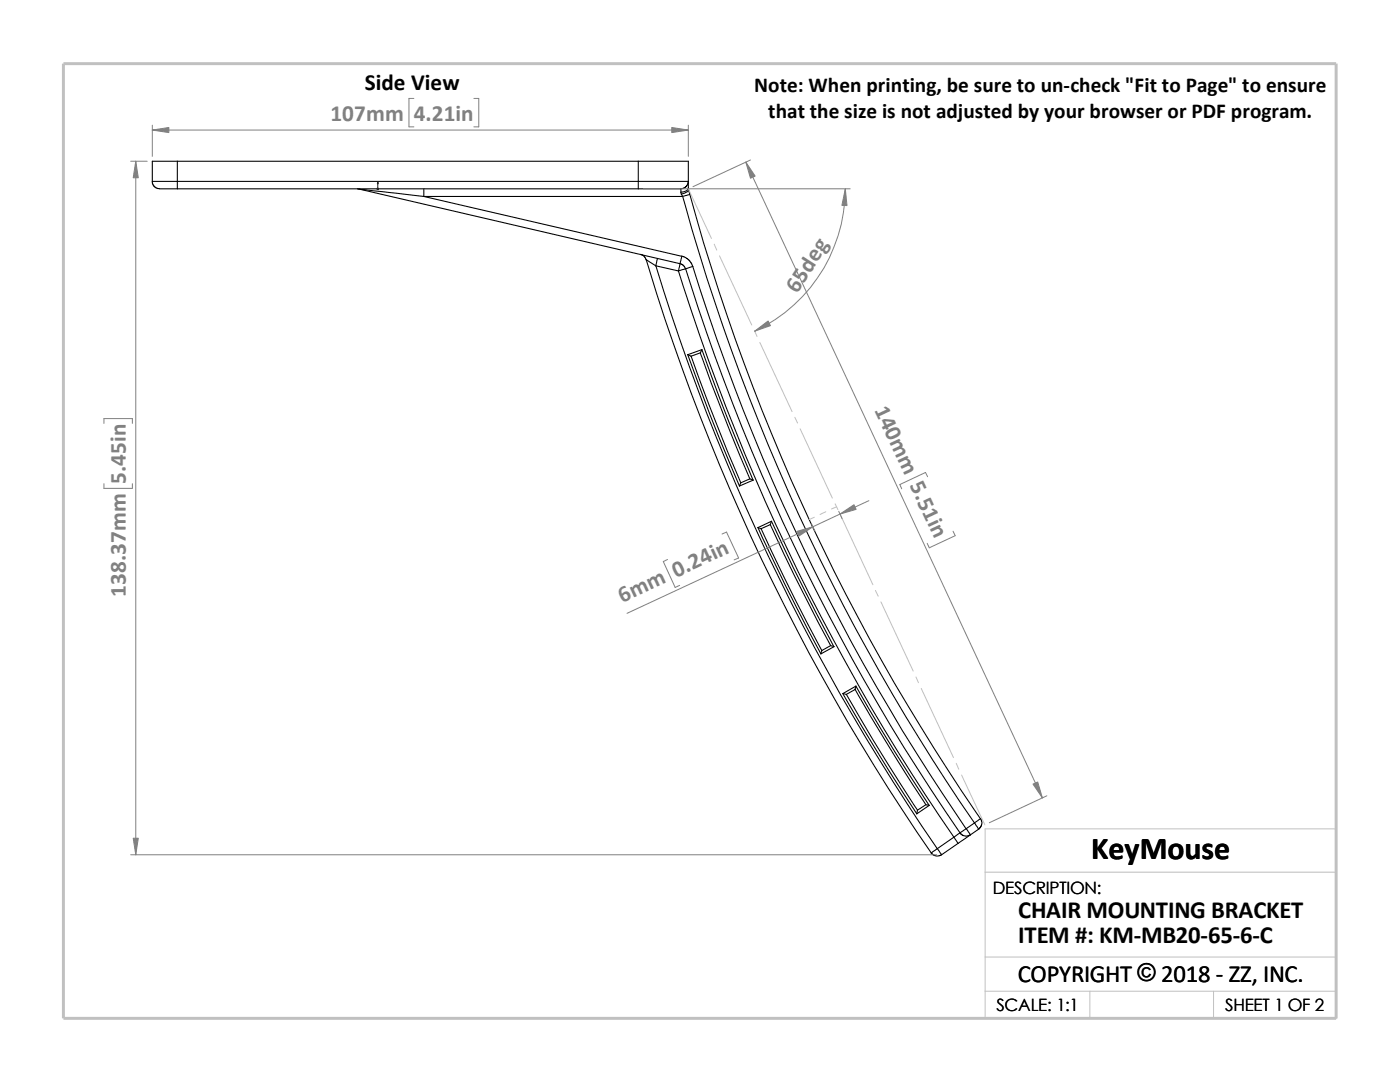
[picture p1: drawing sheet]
<svg xmlns="http://www.w3.org/2000/svg" width="279mm" height="216mm" viewBox="0 0 279 216" stroke-linecap="round" stroke-linejoin="round" font-family="sans-serif">
<g fill="none" stroke="#c0c0c0" stroke-width=".2">
<path d="M137.4 37.7l4.6 9.9M142.5 48.7l.5 1.2M143.6 51.1l6.4 13.8M150.6 66l.5 1.1M151.6 68.3l6.5 13.8M158.6 83.3l.6 1.1M159.7 85.6l6.4 13.8M162.5 103.2l-1 .5M164.8 102.1l-1.1 .6M166.7 100.5l.5 1.2M167 101.1l-1.1 .5M167.8 102.8l6.4 13.9"/>
<path d="M174.7 117.8l.6 1.2M175.8 120.1l6.4 13.8M182.8 135.1l.5 1.1M183.9 137.4l6.4 13.8M190.8 152.3l.5 1.2M191.9 154.6l4.7 10M196.6 174h70.1M196.6 191h70.1M196.6 197.8h70.1M217.5 197.8v5.4M242.2 197.8v5.4M26.8 203.2h239.9v-37.8h-70.1v37.8"/>
</g>
<path d="M12.7 12.7h254v190.5h-254z" fill="none" stroke="#c0c0c0" stroke-width=".59"/>
<g fill="none" stroke="#000" stroke-width=".21">
<path d="M30.4 36.2h5M30.4 36.2v.3l.3 .6 .8 .5 3.9 .1M35.4 36.2v1.5M35.4 32.2h-5v4M35.4 32.2v4M35.4 36.2h92M35.4 32.2h92M35.4 37.7h92M71.3 37.7h.3M71.6 37.7l64.1 14.9M71.6 37.7l13 1.5M84.6 37.7v1.5"/>
<path d="M84.6 39.2l51.5 11.9-.4 1.5M84.6 39.2h51.6M127.4 37.7h8.5v.7M127.4 32.2v4M127.4 36.2v1.5M127.4 36.2h10M127.4 32.2h10v4M135.9 38.4l.1 .3M136 38.7l.2 .5M136.2 39.2a411.3 411.3 0 0 0 58.3 125M137.4 37.5v.4M137.4 36.2l-.2 .7-.4 .4-.6 .3h-.3"/>
<path d="M137.4 37.5a1.3 1.3 0 0 1-1.5 .9M137.4 36.2v1.3M137.4 37.9l.3 .9M137.4 37.9a1.89 1.89 0 0 1-1.4 .8M137.7 38.8a409.9 409.9 0 0 0 58 124.6M137.7 38.8l-1.5 .4M127.8 50.8l.7 .3 .5 .8 1.9 1.1M128.9 51.8a421.4 421.4 0 0 0 56.9 118.4M130.9 53l4.5 1.1M130.9 53a424.1 424.1 0 0 0 56.1 116.3M131.2 51.6l-.3 1.4M135.4 54a418.2 418.2 0 0 0 55 113"/>
<path d="M135.7 52.6l.6 .3 .5 .7M135.7 52.6l-.3 1.5M136.1 51.1l1.2 .6 .7 .9 .3 .6M136.8 53.6a416.7 416.7 0 0 0 54.8 112.6M138.3 53.2a414.8 414.8 0 0 0 54.5 112.2M138.3 53.2l-2.9 .9M137.2 70.7l.8 2.2a357 357 0 0 0 9.6 24.1M137.9 71.1l3.6 9.6 6.3 15.6M139.7 70.4l6 15.6 3.9 9.5M140.1 69.8l-.3 .6-1.9 .7M140.1 69.8a393.9 393.9 0 0 0 10.2 26M140.1 69.8l-2.9 1 .7 .3"/>
<path d="M149.6 95.5l.7 .3-2.7 1.2M149.6 95.5l-1.8 .9-.2 .6M151.3 105.2l5.4 11.5 7.1 13.8M151.9 105.5l6.7 13.9 5.4 10.4M153.7 104.6l5 10.5 7.1 13.7M154 104l-.3 .7-1.8 .8M154 104l4.3 9.3 8.1 15.7M154 104l-2.7 1.3 .6 .2M165.8 128.8l.7 .2-2.7 1.5M165.8 128.8l-1.8 1-.2 .7M168.2 138.4l9.1 15.3 5.7 8.7M168.9 138.6l5.2 8.8 9 14.2"/>
<path d="M170.6 137.5l8.6 14.4 5.6 8.7M170.8 136.9l7.8 13.2 6.8 10.6M170.8 136.9l-.2 .7-1.7 1M170.8 136.9l-2.6 1.5 .7 .2M183.1 161.7l-.1 .7M184.8 160.6l.7 .1-2.5 1.7M184.8 160.6l-1.7 1.1M185.8 170.2l.5 .4 .6 .2 1-.2M187.1 169.3l.8 1.3M187.1 169.3l-1.3 .9M190.4 167l-3.3 2.3M190.4 167l.8 1.3"/>
<path d="M191.2 168.3l-3.3 2.3M191.6 166.2l-1.2 .8M191.6 166.2l.4 .4 .7 .2 1-.2M192.8 165.4l.9 1.2M192.8 165.4l-1.2 .8M193.7 166.6l-2.5 1.7M194.5 164.2l1.2-.8 .3 .6-.1 .5-.6 .9M194.5 164.2l.8 1.2M194.5 164.2l-1.7 1.2M195.3 165.4l-1.6 1.2"/>
</g>
<path d="M75.4 36.3l.1 .4h-.2z" fill="#00f" stroke="#00f" stroke-width=".2"/>
<path d="M75.3 37.7h.3M75.3 37.5l.3 .3M75.4 37.7h.1M75.4 36.3v1.5M75.5 37.5l-.3 .3" fill="none" stroke="#00f" stroke-width=".2"/>
<g fill="none" stroke="#808080" stroke-width=".2">
<path d="M82.6 19.6h-1v5.7h1M94.6 19.6h.9v5.7h-.9M26.1 32.2h3.3M27.1 32.2v138.4M30.4 26h107M30.4 25v6.2M128.4 37.7h41.3M137.4 25v6.2M148.8 32.3l59.2 126.9M149.8 31.9l-11.5 5.4M168.7 37.7a31.3 31.3 0 0 1-18.1 28.4M20.7 84.5v-1h5.7v1"/>
<path d="M20.7 96.5v1h5.7v-1M173.4 99.9l-48.3 22.5M185.1 95.1l-.4-.8-5.1 2.4 .4 .8M133.2 111.6l-.8 .5 2.3 5.1 .9-.4M144.1 106.6l.9-.4 2.4 5.1-.9 .4M162 104.6l.6 1.4M167.4 102l.7 1.5M190.2 106l.4 .9-5.1 2.4-.5-.9M208.9 158.8l-11.5 5.4M26.1 170.6h160.8"/>
</g>
<g fill="#808080" stroke="#808080" stroke-width=".2">
<path d="M148.8 32.3l1.9 2.8-.9 .5z"/>
<path d="M206.2 156.5l.9-.5 .9 3.2z"/>
<path d="M167.6 102.6l2.8-1.9 .5 .9z"/>
<path d="M159 106l3.2-.9-2.8 1.9z"/>
<path d="M150.6 66.1l2.7-2 .5 .9z"/>
<path d="M168.7 37.7l.3 3.3h-1z"/>
<path d="M30.4 26l3.3-.6v1.1z"/>
<path d="M134.1 25.4l3.3 .6-3.3 .5z"/>
<path d="M27.1 32.2l.5 3.3h-1z"/>
<path d="M26.6 167.3h1l-.5 3.3z"/>
</g>
<text font-size="6.4" x="217.8" y="171.4">KeyMouse</text>
<g font-size="4.9">
<text x="203.2" y="183.2">CHAIR MOUNTING BRACKET</text>
<text x="203.2" y="188.1">ITEM #: KM-MB20-65-6-C</text>
<text x="203.1" y="195.9">COPYRIGHT © 2018 - ZZ, INC.</text>
<text x="227" y="195.8">©</text>
</g>
<text font-size="4.6" x="72.8" y="18">Side View</text>
<g font-size="4.6" fill="#808080">
<text x="66" y="24.1">107mm</text>
<text x="82.6" y="24.1">4.21in</text>
<text x="159.1" y="58.6" transform="rotate(-57 159.1 58.6)">65deg</text>
<text x="174.5" y="81.7" transform="rotate(65 174.5 81.7)">140mm 5.51in</text>
<text x="25.1" y="96.5" transform="rotate(-90 25.1 96.5)">5.45in</text>
<text x="25.1" y="119.1" transform="rotate(-90 25.1 119.1)">138.37mm</text>
<text x="124.2" y="120.3" transform="rotate(-25 124.2 120.3)">6mm 0.24in</text>
</g>
<g font-size="4.2">
<text x="150.5" y="18.4">Note: When printing, be sure to un-check &quot;Fit to Page&quot; to ensure</text>
<text x="153.3" y="23.6">that the size is not adjusted by your browser or PDF program.</text>
</g>
<g font-size="3.4">
<text x="198.2" y="178.5">DESCRIPTION:</text>
<text x="198.8" y="201.7">SCALE: 1:1</text>
<text x="244.5" y="201.7">SHEET 1 OF 2</text>
</g>
</svg>
